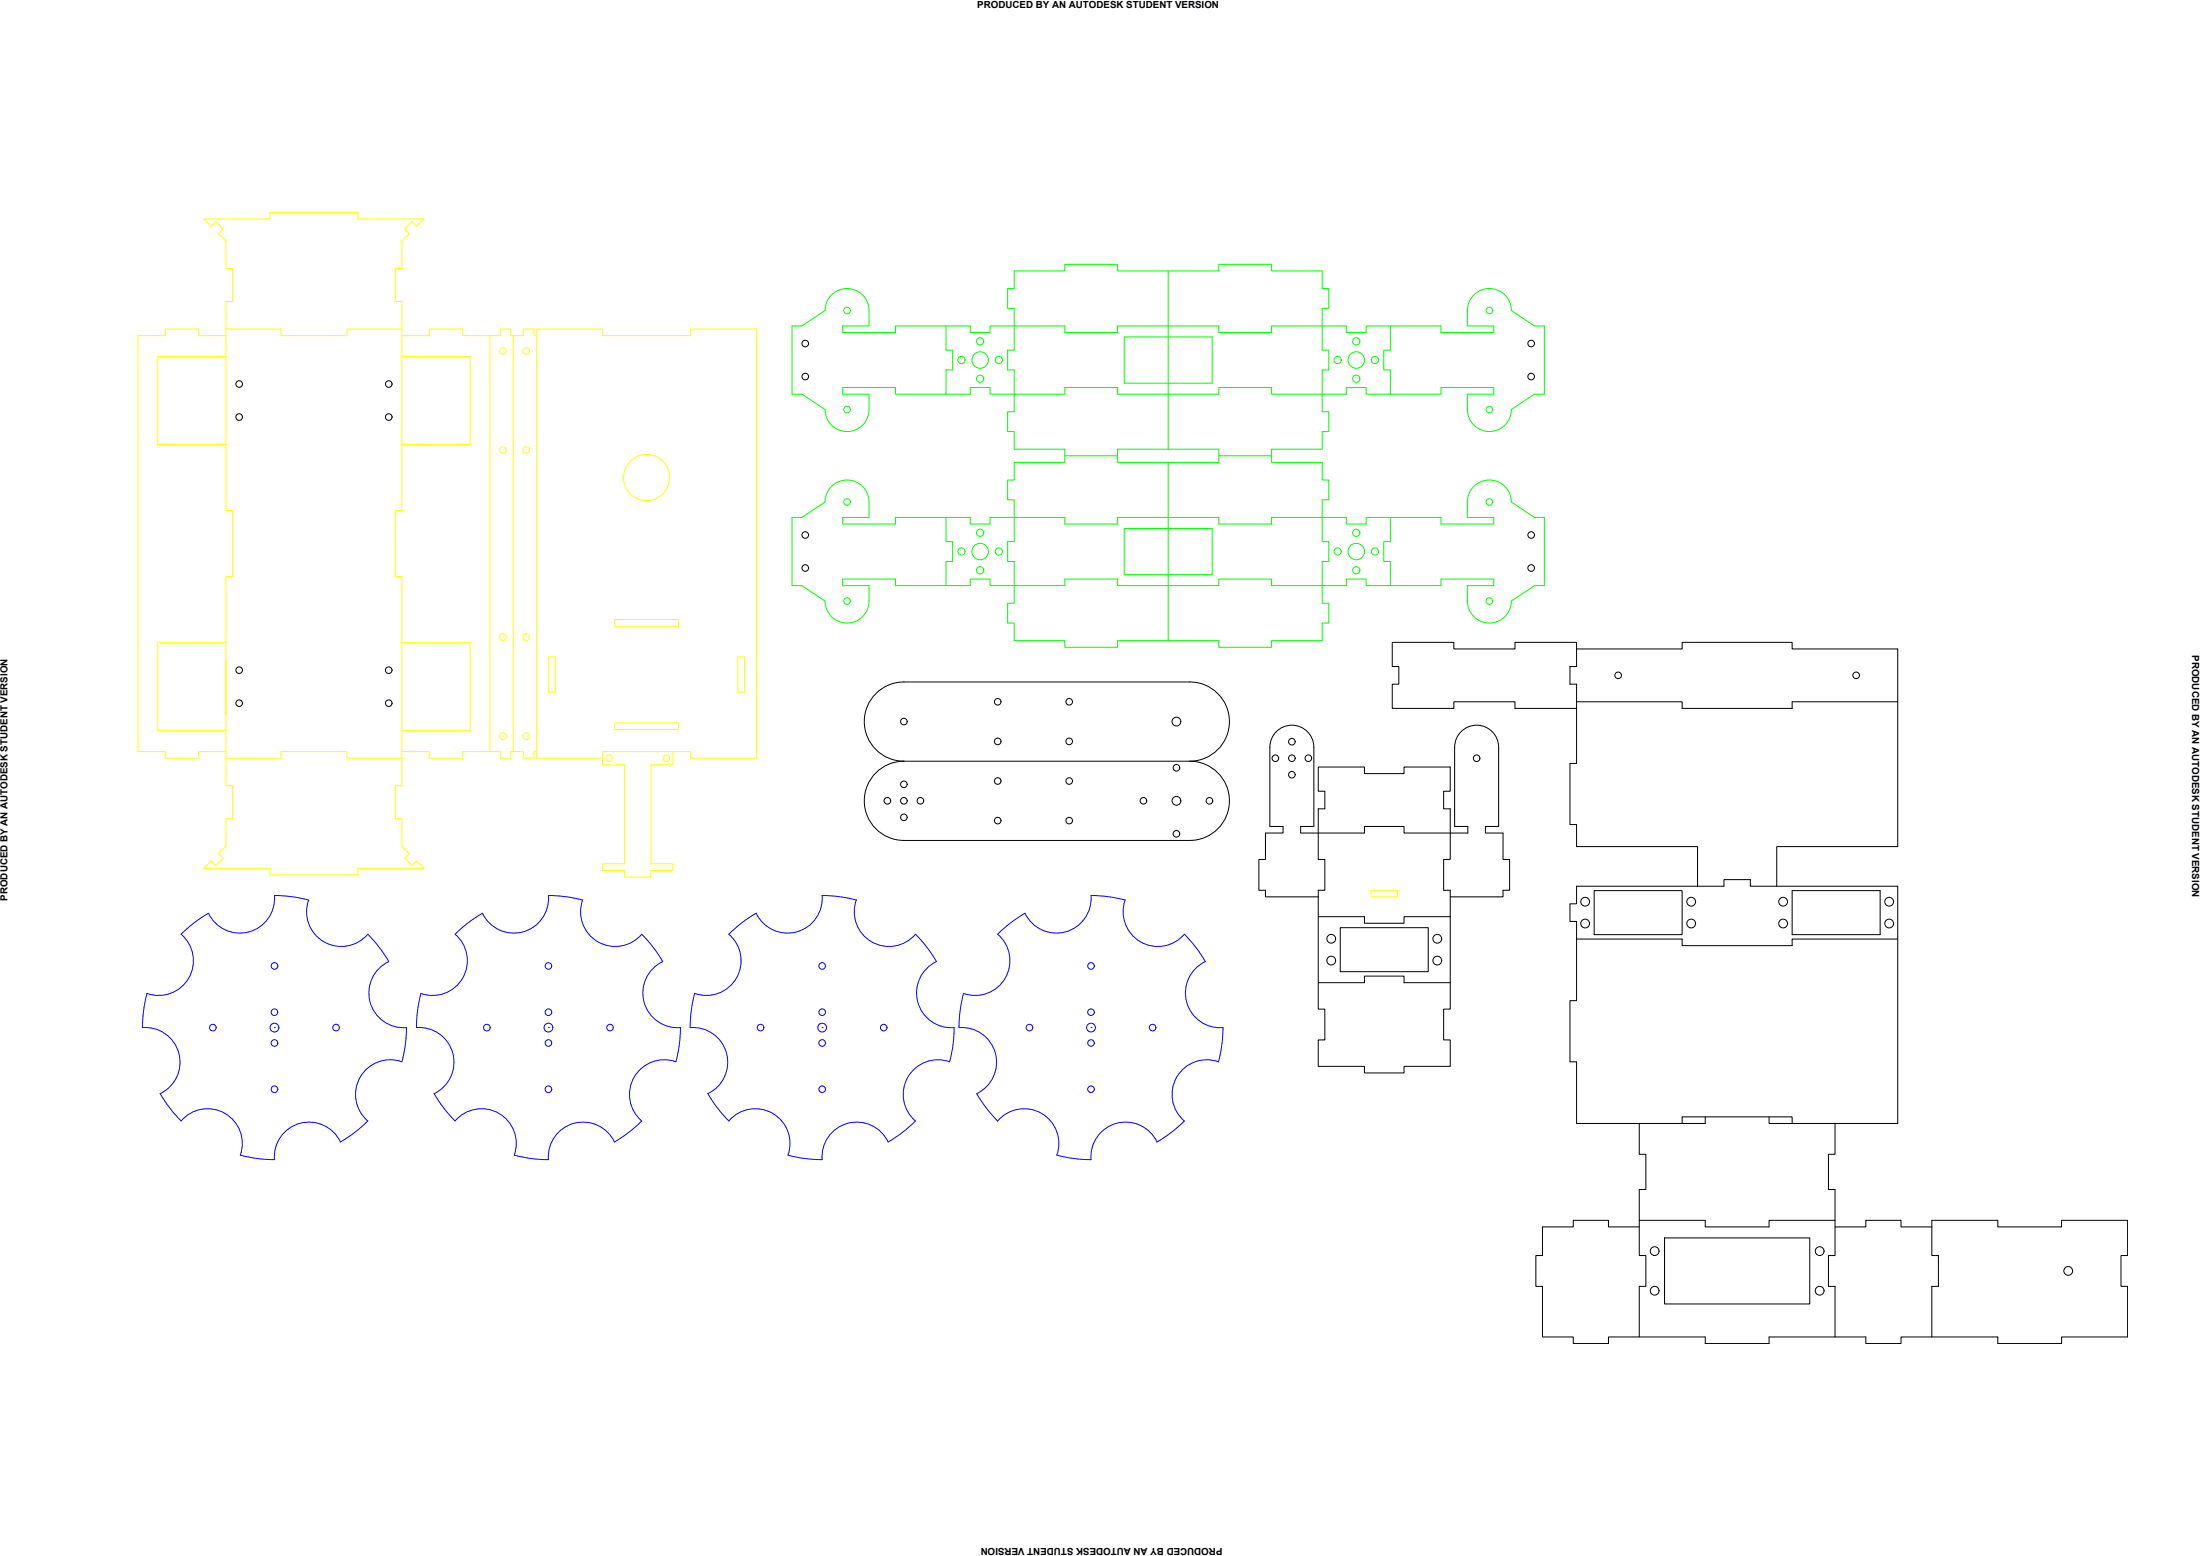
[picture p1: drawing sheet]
<svg xmlns="http://www.w3.org/2000/svg" width="1000mm" height="707mm" viewBox="0 0 1000 707" stroke-linecap="round" stroke-linejoin="round" font-family="sans-serif">
<!-- layer: 0 -->
<g fill="none" stroke="#000" stroke-width=".45">
<path d="M717 295h48v-3h50v3h48v90h-55v18M411 310h130a18 18 0 0 1 18 18 18 18 0 0 1-18 18M411 310a18 18 0 0 0-18 18 18 18 0 0 0 18 18 18 18 0 0 0-18 18 18 18 0 0 0 18 18M717 319h48v3h50v-3h48M717 322h-28v-3h-28v3h-28v-11h3v-8h-3v-11h28v3h28v-3h28v11h-3v8h3v36h-3v28h3v10h55v18M411 346h130M541 346a18 18 0 0 1 18 18 18 18 0 0 1-18 18h-130M599 348h21v3h18v-3h21v11h-3v8h3v23h-3v14h3v54h-3v14h3v12h-21v3h-18v-3h-21v-12h3v-14h-3v-54h3v-14h-3v-23h3v-8h-3zM599 416h21v3h18v-3h21M599 407h-24v-3h-3v-14h3v-12h8v-3h-6v-36a10 10 0 0 1 10-10 10 10 0 0 1 10 10v36h-6v3h29v-3h18v3h29v-3h-6v-36a10 10 0 0 1 10-10 10 10 0 0 1 10 10v36h-6v3h8v12h3v14h-3v3h-24M725 405h40v20h-40zM815 405h40v20h-40z"/>
<path d="M609 421h40v20h-40zM717 427h48v3h50v-3h48M599 446h21v-3h18v3h21M745 510v14h3v16h-3v30h3v14h-3v23M765 510v-3h50v3M775 507v3h-58v-28h-3v-27h3v-36h-3v-8h3v-8h67v-3h12v3h67v107h-59v-3M834 510v14h-3v16h3v30h-3v14h3v23M745 554h30v3h29v-3h30M745 557h-14v-3h-16v3h-14v13h-3v14h3v23h14v3h16v-3h44v3h29v-3h44v3h16v-3h44v3h29v-3h30v-23h-3v-14h3v-16h-30v3h-29v-3h-30v16h3v14h-3v23M834 557h14v-3h16v3h14M757 562h66v30h-66z"/>
<circle cx="366" cy="156" r="1.5"/>
<circle cx="696" cy="156" r="1.5"/>
<circle cx="109" cy="174" r="1.5"/>
<circle cx="177" cy="174" r="1.5"/>
<circle cx="366" cy="171" r="1.5"/>
<circle cx="696" cy="171" r="1.5"/>
<circle cx="109" cy="189" r="1.5"/>
<circle cx="177" cy="189" r="1.5"/>
<circle cx="366" cy="258" r="1.5"/>
<circle cx="366" cy="243" r="1.5"/>
<circle cx="696" cy="258" r="1.5"/>
<circle cx="696" cy="243" r="1.5"/>
<circle cx="109" cy="304" r="1.5"/>
<circle cx="109" cy="319" r="1.5"/>
<circle cx="177" cy="319" r="1.5"/>
<circle cx="177" cy="304" r="1.5"/>
<circle cx="454" cy="319" r="1.5"/>
<circle cx="486" cy="319" r="1.5"/>
<circle cx="736" cy="307" r="1.5"/>
<circle cx="844" cy="307" r="1.5"/>
<circle cx="411" cy="328" r="1.5"/>
<circle cx="454" cy="337" r="1.5"/>
<circle cx="486" cy="337" r="1.5"/>
<circle cx="535" cy="328" r="2"/>
<circle cx="587" cy="337" r="1.5"/>
<circle cx="411" cy="356" r="1.5"/>
<circle cx="454" cy="355" r="1.5"/>
<circle cx="486" cy="355" r="1.5"/>
<circle cx="535" cy="349" r="1.5"/>
<circle cx="580" cy="344" r="1.5"/>
<circle cx="587" cy="344" r="1.5"/>
<circle cx="587" cy="352" r="1.5"/>
<circle cx="595" cy="344" r="1.5"/>
<circle cx="671" cy="344" r="1.5"/>
<circle cx="403" cy="364" r="1.5"/>
<circle cx="411" cy="364" r="1.5"/>
<circle cx="411" cy="371" r="1.5"/>
<circle cx="418" cy="364" r="1.5"/>
<circle cx="454" cy="373" r="1.5"/>
<circle cx="486" cy="373" r="1.5"/>
<circle cx="520" cy="364" r="1.5"/>
<circle cx="535" cy="364" r="2"/>
<circle cx="535" cy="379" r="1.5"/>
<circle cx="550" cy="364" r="1.5"/>
<circle cx="721" cy="410" r="2"/>
<circle cx="721" cy="420" r="2"/>
<circle cx="769" cy="420" r="2"/>
<circle cx="769" cy="410" r="2"/>
<circle cx="811" cy="410" r="2"/>
<circle cx="811" cy="420" r="2"/>
<circle cx="859" cy="420" r="2"/>
<circle cx="859" cy="410" r="2"/>
<circle cx="605" cy="436" r="2"/>
<circle cx="605" cy="427" r="2"/>
<circle cx="653" cy="436" r="2"/>
<circle cx="653" cy="427" r="2"/>
<circle cx="752" cy="568" r="2"/>
<circle cx="827" cy="568" r="2"/>
<circle cx="940" cy="577" r="2"/>
<circle cx="752" cy="586" r="2"/>
<circle cx="827" cy="586" r="2"/>
</g>
<!-- layer: Base Motor -->
<g fill="none" stroke="#0f0" stroke-width=".45">
<path d="M461 123h23v-3h24v3h46v-3h24v3h23v8h3v9h-3v19h3v9h-3v19h3v9h-3v8h-23v6h23v8h3v9h-3v19h3v9h-3v19h3v9h-3v8h-23v3h-24v-3h-46v3h-24v-3h-23v-8h-3v-9h3v-19h-3v-9h3v-19h-3v-9h3v-8h23v-6h-23v-8h-3v-9h3v-19h-3v-9h3v-19h-3v-9h3zM531 123v81M360 148h5l10-7a10 10 0 0 1 10-10 10 10 0 0 1 10 10v7h-12v3h24v-3h34v3h9v-3h34v3h24v-3h46v3h24v-3h34v3h9v-3h34v3h24v-3h-12v-7a10 10 0 0 1 10-10 10 10 0 0 1 10 10l11 7h4v31h-4l-11 7a10 10 0 0 1-10 10 10 10 0 0 1-10-10v-7h12v-3h-24v3h-34v-3h-9v3h-34v-3h-24v3h-46v-3h-24v3h-34v-3h-9v3h-34v-3h-24v3h12v7a10 10 0 0 1-10 10 10 10 0 0 1-10-10l-10-7h-5zM430 148v11h3v9h-3v11M511 153h40v21h-40zM632 148v11h-3v9h3v11M484 207h24M508 204h46v6h-46zM531 210v81M554 207h24M360 235h5l10-7a10 10 0 0 1 10-10 10 10 0 0 1 10 10v7h-12v3h24v-3h34v3h9v-3h34v3h24v-3h46v3h24v-3h34v3h9v-3h34v3h24v-3h-12v-7a10 10 0 0 1 10-10 10 10 0 0 1 10 10l11 7h4v31h-4l-11 7a10 10 0 0 1-10 10 10 10 0 0 1-10-10v-7h12v-3h-24v3h-34v-3h-9v3h-34v-3h-24v3h-46v-3h-24v3h-34v-3h-9v3h-34v-3h-24v3h12v7a10 10 0 0 1-10 10 10 10 0 0 1-10-10l-10-7h-5zM430 235v11h3v9h-3v11"/>
<path d="M632 235v11h-3v9h3v11M511 240h40v21h-40zM103 299v25"/>
<circle cx="385" cy="141" r="1.5"/>
<circle cx="446" cy="155" r="1.6"/>
<circle cx="617" cy="155" r="1.6"/>
<circle cx="677" cy="141" r="1.5"/>
<circle cx="437" cy="164" r="1.6"/>
<circle cx="446" cy="164" r="4"/>
<circle cx="446" cy="172" r="1.6"/>
<circle cx="454" cy="164" r="1.6"/>
<circle cx="608" cy="164" r="1.6"/>
<circle cx="617" cy="164" r="4"/>
<circle cx="617" cy="172" r="1.6"/>
<circle cx="625" cy="164" r="1.6"/>
<circle cx="385" cy="186" r="1.5"/>
<circle cx="677" cy="186" r="1.5"/>
<circle cx="385" cy="228" r="1.5"/>
<circle cx="677" cy="228" r="1.5"/>
<circle cx="437" cy="251" r="1.6"/>
<circle cx="446" cy="251" r="4"/>
<circle cx="446" cy="259" r="1.6"/>
<circle cx="446" cy="242" r="1.6"/>
<circle cx="454" cy="251" r="1.6"/>
<circle cx="608" cy="251" r="1.6"/>
<circle cx="617" cy="251" r="4"/>
<circle cx="617" cy="259" r="1.6"/>
<circle cx="617" cy="242" r="1.6"/>
<circle cx="625" cy="251" r="1.6"/>
<circle cx="385" cy="273" r="1.5"/>
<circle cx="677" cy="273" r="1.5"/>
</g>
<!-- layer: chasis -->
<g fill="none" stroke="#ff0" stroke-width=".45">
<path d="M93 99h30v-3h40v3h30l-4 4-2-2-3 3 2 2-3 3v13h-3v15h3v95h-3v30h3v95h-3v15h3v12l3 4-2 2 3 3 2-2 4 3h-30v3h-40v-3h-30l3-3 2 2 4-3-3-2 4-4v-12h3v-15h-3v-95h3v-30h-3v-95h3v-15h-3v-13l-4-3 3-2-4-3-2 2zM103 149h25v3h30v-3h25M103 152h-13v-3h-15v3h-12v189h12v3h15v-3h13M183 152h12v-3h15v3h17v-3h5v3h6v-3h5v3h1M223 152v189M233 152v189M103 162h-31v40h31M183 162h31v40h-31M103 292h-31v40h31M183 292h31v40h-31M249 298h3v16h-3zM279 281h29v3h-29z"/>
<path d="M335 298h3v16h-3zM279 328h29v3h-29zM103 344h25v-3h30v3h25M183 341h12v3h15v-3h17v3h5v-3h6v3h5v-3h1M306 341v6h-10v45h10v3h-10v3h-12v-3h-10v-3h10v-45h-10v-6h40v3h30v-195h-30v3h-40v-3h-30v195h30M623 404h12v3h-12z"/>
<circle cx="229" cy="159" r="1.5"/>
<circle cx="239" cy="159" r="1.5"/>
<circle cx="229" cy="204" r="1.5"/>
<circle cx="239" cy="204" r="1.5"/>
<circle cx="294" cy="217" r="11"/>
<circle cx="229" cy="289" r="1.5"/>
<circle cx="239" cy="289" r="1.5"/>
<circle cx="229" cy="334" r="1.5"/>
<circle cx="239" cy="334" r="1.5"/>
<circle cx="277" cy="344" r="1.5"/>
<circle cx="303" cy="344" r="1.5"/>
</g>
<!-- layer: llanta -->
<g fill="none" stroke="#00f" stroke-width=".45">
<path d="M140 409l-7-2h-8a16 16 0 0 1-12 16 16 16 0 0 1-18-8l-7 4-6 5a16 16 0 0 1 4 20 16 16 0 0 1-19 7l-2 8v8a16 16 0 0 1 16 12 16 16 0 0 1-8 18l4 6 5 6a16 16 0 0 1 20-3 16 16 0 0 1 7 19l8 1 8 1a16 16 0 0 1 11-17 16 16 0 0 1 19 9l6-5 6-5a16 16 0 0 1-3-20 16 16 0 0 1 19-7l1-7 1-8a16 16 0 0 1-17-12 16 16 0 0 1 9-18l-5-7-5-6a16 16 0 0 1-20 4 16 16 0 0 1-7-19M207 424l6-5 6-4a16 16 0 0 0 19 8 16 16 0 0 0 11-16h8l8 2a16 16 0 0 0 7 19 16 16 0 0 0 20-4l5 6 4 7a16 16 0 0 0-8 18 16 16 0 0 0 16 12v8l-2 7a16 16 0 0 0-19 7 16 16 0 0 0 4 20l-6 5-7 5a16 16 0 0 0-18-9 16 16 0 0 0-12 17l-8-1-7-1a16 16 0 0 0-7-19 16 16 0 0 0-20 3l-5-6-5-6a16 16 0 0 0 9-18 16 16 0 0 0-17-12l1-8 1-8a16 16 0 0 0 19-7 16 16 0 0 0-3-20zM331 424l6-5 7-4a16 16 0 0 0 18 8 16 16 0 0 0 12-16h8l7 2a16 16 0 0 0 7 19 16 16 0 0 0 20-4l5 6 5 7a16 16 0 0 0-9 18 16 16 0 0 0 17 12l-1 8-1 7a16 16 0 0 0-19 7 16 16 0 0 0 3 20l-6 5-6 5a16 16 0 0 0-19-9 16 16 0 0 0-11 17l-8-1-8-1a16 16 0 0 0-7-19 16 16 0 0 0-20 3l-5-6-4-6a16 16 0 0 0 8-18 16 16 0 0 0-16-12v-8l2-8a16 16 0 0 0 19-7 16 16 0 0 0-4-20zM454 424l5-5 7-4a16 16 0 0 0 18 8 16 16 0 0 0 12-16h8l8 2a16 16 0 0 0 6 19 16 16 0 0 0 20-4l6 6 4 7a16 16 0 0 0-9 18 16 16 0 0 0 17 12l-1 8-1 7a16 16 0 0 0-19 7 16 16 0 0 0 3 20l-6 5-6 5a16 16 0 0 0-18-9 16 16 0 0 0-12 17l-8-1-8-1a16 16 0 0 0-7-19 16 16 0 0 0-19 3l-6-6-4-6a16 16 0 0 0 9-18 16 16 0 0 0-17-12v-8l2-8a16 16 0 0 0 19-7 16 16 0 0 0-3-20zM125 467h.1M249 467h.1M374 467h.1M496 467h.1"/>
<circle cx="125" cy="439" r="1.5"/>
<circle cx="249" cy="439" r="1.5"/>
<circle cx="374" cy="439" r="1.5"/>
<circle cx="496" cy="439" r="1.5"/>
<circle cx="125" cy="460" r="1.5"/>
<circle cx="249" cy="460" r="1.5"/>
<circle cx="374" cy="460" r="1.5"/>
<circle cx="496" cy="460" r="1.5"/>
<circle cx="97" cy="467" r="1.5"/>
<circle cx="125" cy="467" r="2"/>
<circle cx="125" cy="474" r="1.5"/>
<circle cx="153" cy="467" r="1.5"/>
<circle cx="221" cy="467" r="1.5"/>
<circle cx="249" cy="467" r="2"/>
<circle cx="249" cy="474" r="1.5"/>
<circle cx="277" cy="467" r="1.5"/>
<circle cx="346" cy="467" r="1.5"/>
<circle cx="374" cy="467" r="2"/>
<circle cx="374" cy="474" r="1.5"/>
<circle cx="402" cy="467" r="1.5"/>
<circle cx="468" cy="467" r="1.5"/>
<circle cx="496" cy="467" r="2"/>
<circle cx="496" cy="474" r="1.5"/>
<circle cx="524" cy="467" r="1.5"/>
<circle cx="125" cy="495" r="1.5"/>
<circle cx="249" cy="495" r="1.5"/>
<circle cx="374" cy="495" r="1.5"/>
<circle cx="496" cy="495" r="1.5"/>
</g>
<g font-size="4.4">
<text x="444" y="3">PRODUCED BY AN AUTODESK STUDENT VERSION</text>
<text x="997" y="298" transform="rotate(90 997 298)">PRODUCED BY AN AUTODESK STUDENT VERSION</text>
<text x="3" y="409" transform="rotate(-90 3 409)">PRODUCED BY AN AUTODESK STUDENT VERSION</text>
<text x="556" y="703" transform="rotate(-180 556 703)">PRODUCED BY AN AUTODESK STUDENT VERSION</text>
</g>
</svg>
